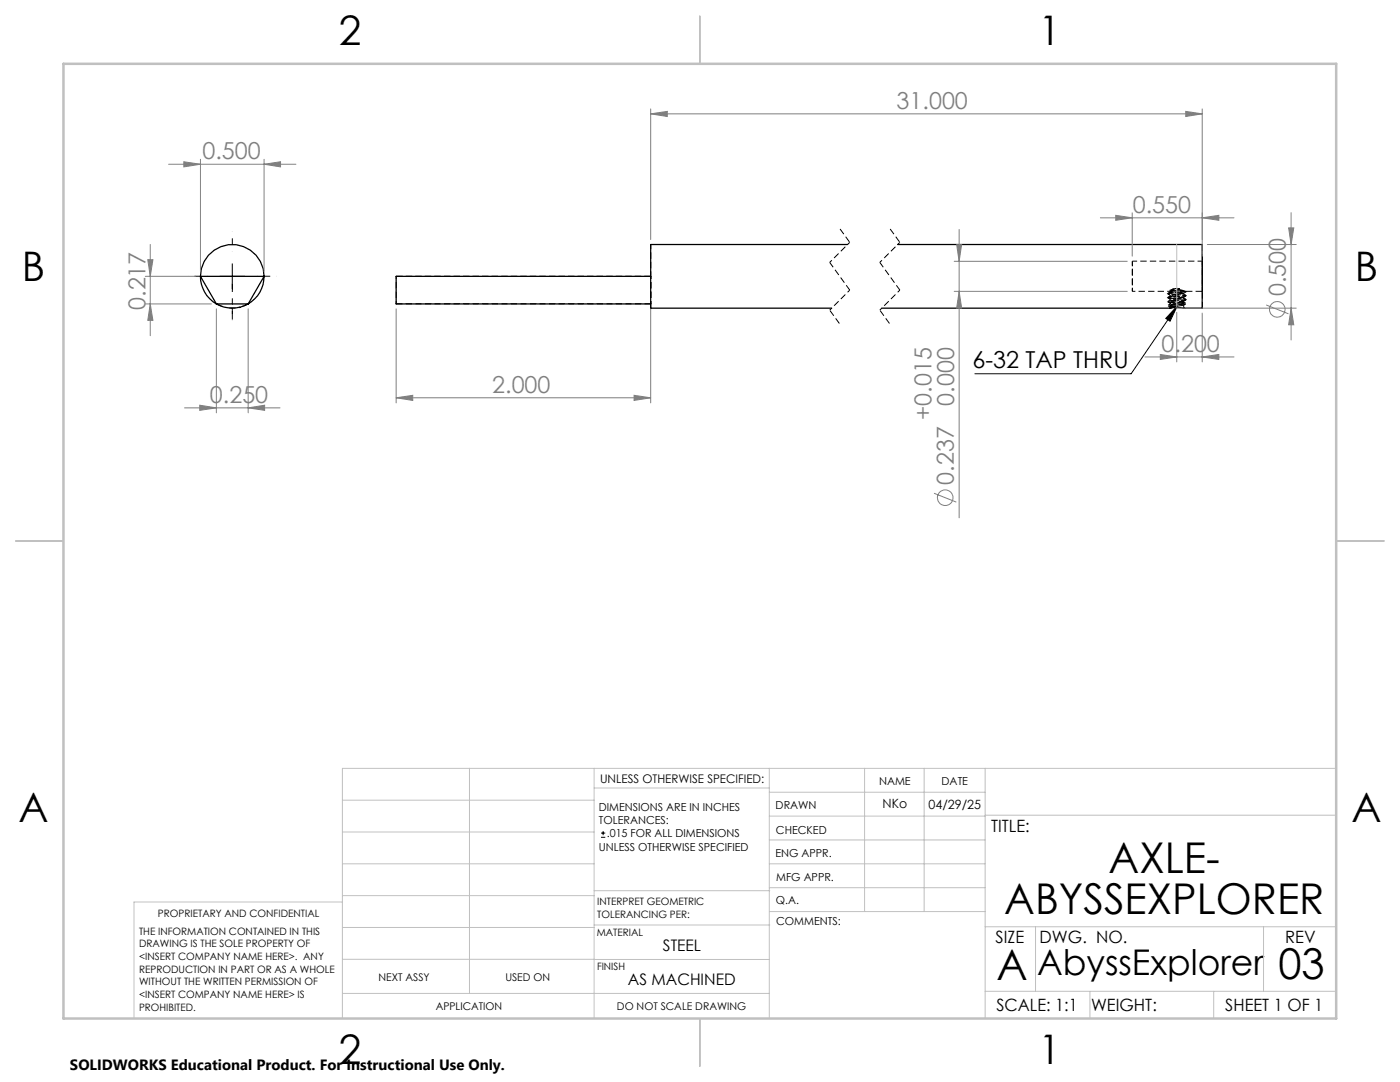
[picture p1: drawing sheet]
<svg xmlns="http://www.w3.org/2000/svg" width="279mm" height="216mm" viewBox="0 0 279 216" stroke-linecap="round" stroke-linejoin="round" font-family="sans-serif">
<g fill="none" stroke="#000" stroke-width=".2" stroke-dasharray="1.3 .6" stroke-linecap="butt">
<path d="M79.1 55.1h50.8M226 52.3v-.2M233.1 58.7l.4 .2M233.1 59.5l.4 .2M233.5 57.9v.2M233.5 58l.2 .2M233.5 59.7v.2M233.5 58.9v.2M233.5 58.1v.2M233.5 59.9l-.4 .2M233.5 59.1l-.4 .2M233.5 58.3l-.4 .2"/>
<path d="M233.5 58.1l.3-.1M233.6 57.9h-.1M233.8 58l.1-.3M233.9 57.7l.6-.1M234.5 57.6l.4-.1M234.9 57.5l.5 .1M235.4 57.9l.5 .1M235.4 57.6v.3M236.2 59.3l.4-.2M236.2 58.5l.4-.2M236.2 58.7v-.2M236.2 59.5v-.2"/>
<path d="M236.6 59.7l-.4-.2M236.6 58.9l-.4-.2M240 48.8v12.7M79.1 60.6h50.8M233.1 60.2l.4 .3M233.1 61l.4 .3M233.5 61.3v.2M233.5 60.5v.2M233.5 61.5l.5-.1M233.5 60.7l-.4 .2M234.8 61.2h.1M234.9 61.3v-.1"/>
<path d="M234.9 61.2v-.1M234.9 60.9l-1.4-.2 2.7-.4-2.7-.4 2.7-.4-2.7-.4 2.7-.4-2.7-.4 2.4-.3M234.9 61.1v-.2M234.9 60.9v.4M236.2 60.1l.4-.3M236.2 60.9l.4-.3M236.2 60.3v-.2M236.2 61.5v-.6M236.6 60.5l-.4-.2"/>
</g>
<path d="M226 52.1v6v-5.8M129.9 60.6v.9M234 61.4l.8-.2" fill="none" stroke="#000" stroke-width=".2" stroke-dasharray="1.3 .6" stroke-dashoffset=".4" stroke-linecap="butt"/>
<path d="M79.1 55.1v5.5M129.9 55.1v5.5M169.6 48.4l-4 4M169.6 57.9l-4 4M179.6 48.4l-4 4M179.6 57.9l-4 4M226 58.1h7.5M129.9 60.6v-5.5M234.9 61.3l1.3 .2" fill="none" stroke="#000" stroke-width=".2" stroke-dasharray="1.3 .6" stroke-dashoffset=".7" stroke-linecap="butt"/>
<path d="M235.9 58l.7 .1a5.4 5.4 0 0 0-3-.2" fill="none" stroke="#000" stroke-width=".2" stroke-dasharray="1.3 .6" stroke-dashoffset=".6" stroke-linecap="butt"/>
<path d="M129.9 48.8v6.3M240 52.3v-.2v6v-5.8M240 52.1h-14" fill="none" stroke="#000" stroke-width=".2" stroke-dasharray="1.3 .6" stroke-dashoffset=".3" stroke-linecap="butt"/>
<path d="M167.6 45.6l2 2.8M177.6 45.6l2 2.8M236.6 58.1h3.4M165.6 61.9l2 2.7M175.6 61.9l2 2.7M234 61.4l-.5-.1 2.7-.4-2.7-.4 2.7-.4-2.7-.4 2.7-.4-2.7-.4 2.7-.4-2.7-.4M234.8 61.2l-1.7-.2 3.6-.4-3.6-.4 3.6-.4-3.6-.4 3.6-.4-3.6-.4 3.6-.4-3.2-.3M234.9 61.1l-1.8-.2 3.6-.4-3.6-.4 3.6-.4-3.6-.4 3.6-.4-3.6-.4 3.6-.4-3.1-.2" fill="none" stroke="#000" stroke-width=".2" stroke-dasharray="1.3 .6" stroke-dashoffset="-.1" stroke-linecap="butt"/>
<path d="M233.8 58l1.6-.1M233.9 57.7l1.5-.1" fill="none" stroke="#000" stroke-width=".2" stroke-dasharray="1.3 .6" stroke-dashoffset=".8" stroke-linecap="butt"/>
<g fill="none" stroke="#000" stroke-width=".25">
<path d="M40 55.1a6.3 6.3 0 0 0 3.2 5.5M40 55.1a6.4 6.4 0 0 1 6.4-6.3 6.4 6.4 0 0 1 6.3 6.3M40 55.1h12.7M40 55.1l3.2 5.5M52.7 55.1a6.3 6.3 0 0 1-3.2 5.5M52.7 55.1l-3.2 5.5M129.9 55.1v5.5M129.9 55.1h-50.8v5.5h50.8M169.2 48.8h-39.3v6.3M179.1 48.8h60.8v12.7h-3.7l-1.2-.2-1.5 .2M43.2 60.6a6.4 6.4 0 0 0 6.3 0M43.2 60.6h6.3"/>
<path d="M47.7 61.3h.1M129.9 60.6v.9h36.1M176 61.5h57.5M233.5 61.5h.1M236.2 61.5h.1"/>
</g>
<g fill="none" stroke="#808080" stroke-width=".2">
<path d="M33.7 32.8h25.4M36.7 32.3l3.3 .5-3.3 .5zM40 31.8v22.4M52.7 32.8l3.3-.5v1zM52.7 31.8v22.4M129.9 22.7l3.3-.5v1zM129.9 21.7v26.1M129.9 22.7h110M236.6 22.2l3.3 .5-3.3 .5zM239.9 21.7v29.4M29 55.1h10M29.5 51.8h1l-.5 3.3z"/>
<path d="M30 48.8v18.2M190.4 52.1h34.6M190.4 58.1h34.6M190.9 48.8h1l-.5 3.3zM191.4 58.1l.5 3.4h-1zM191.4 45.8v57.5M219.6 43.5h26.7M222.7 43l3.3 .5-3.3 .5zM226 42.5v8.6M239.9 43.5l3.3-.5v1zM240.9 48.8h17.8M257.2 45.5h1l-.5 3.3z"/>
<path d="M257.7 42.4v25.4M29 60.6h13.2M30 60.6l.5 3.3h-1zM43.2 61.6v20.8M49.5 61.6v20.8M79.1 79.4l3.3-.5v1zM79.1 61.6v18.8M79.1 79.4h50.8M126.5 78.9l3.4 .5-3.4 .5zM129.9 61.6v18.8M228.5 71.2h17.8M231.6 70.7l3.2 .5-3.2 .5z"/>
<path d="M234.5 61.5h24.2M234.8 62.3v9.9M239.9 71.2l3.3-.5v1zM239.9 62.5v9.7M252.7 60.9l4.4 1.7M257.7 61.5l.5 3.3h-1zM36.8 81.4h19.1M39.9 80.9l3.3 .5-3.3 .5zM49.5 81.4l3.3-.5v1zM186.4 98.4l4.5 1.8"/>
<circle cx="254.9" cy="61.7" r="1.55"/>
<circle cx="188.6" cy="99.3" r="1.56"/>
</g>
<path d="M43.9 55.1h5M46.4 52.6v5M234.9 61.1l-1.4 3-.8-.6zM234.9 61.1l-9.2 13.5h-31.1M119.9 167.1h.9M119.9 166.2h.9M120.4 165.8v.9" fill="none" stroke="#000" stroke-width=".2"/>
<path d="M43.2 60.6a6.3 6.3 0 0 0 6.3 0" fill="none" stroke="#000" stroke-width=".2" stroke-dasharray="15.2 1.3 1.3 1.3" stroke-dashoffset="13.8" stroke-linecap="butt"/>
<path d="M46.4 56.6v7.2" fill="none" stroke="#000" stroke-width=".2" stroke-dasharray="15.2 1.3 1.3 1.3" stroke-dashoffset="13.6" stroke-linecap="butt"/>
<path d="M41.4 55.1h-3.9M46.4 50.1v-3.8M51.4 55.1h3.8M46.4 60.1v3.9" fill="none" stroke="#000" stroke-width=".2" stroke-dasharray="15.2 1.3 1.3 1.3" stroke-dashoffset="15.2" stroke-linecap="butt"/>
<path d="M165.6 52.4l4 5.5M175.6 52.4l4 5.5" fill="none" stroke="#000" stroke-width=".2" stroke-dasharray="1.3 .6" stroke-dashoffset=".1" stroke-linecap="butt"/>
<g fill="none" stroke="#c0c0c0" stroke-width=".2">
<path d="M234.8 48.8v12.5M68.3 159.7h50.3M93.7 153.3v44.9M118.6 153.3v49.9M118.6 157.2h34.9M153.5 153.3v49.9M153.5 158.1h43.1M172.5 153.3v28.6M184.4 153.3v28.6M196.6 153.3v49.9M266.7 153.3h-198.4v49.9M68.3 178.7h50.3"/>
<path d="M68.3 172.4h50.3M68.3 166h50.3M68.3 180h-41.6v23.2M118.6 177.7h35M153.5 167.6h43.1M153.5 162.8h43.1M153.5 172.4h43.1M153.5 177.1h43.1M196.6 162.7h70.1M68.3 198.2h85.2M68.3 191.4l85.2 .1M68.3 185.1h50.3"/>
<path d="M118.6 184.6h35M153.6 181.9h43M196.6 197.8h70.1M196.6 184.9h70.1M206.7 184.9v12.9M217.5 197.8v5.4M242.2 197.8v5.4M252.2 184.9v12.9"/>
</g>
<path d="M139.7 3.2v9.5M3.1 107.9h9.6M266.7 107.9h9.5M139.7 203.2v9.6" fill="none" stroke="#c0c0c0" stroke-width=".25"/>
<path d="M12.7 12.7h254v190.5h-254z" fill="none" stroke="#c0c0c0" stroke-width=".5"/>
<path d="M234.9 61.1l-1.4 3-.8-.6z" fill="#000"/>
<g fill="#808080">
<path d="M231.6 70.7l3.2 .5-3.2 .5zM239.9 71.2l3.3-.5v1z"/>
<path d="M129.9 22.7l3.3-.5v1zM236.6 22.2l3.3 .5-3.3 .5z"/>
<path d="M79.1 79.4l3.3-.5v1zM126.5 78.9l3.4 .5-3.4 .5z"/>
<path d="M39.9 80.9l3.3 .5-3.3 .5zM49.5 81.4l3.3-.5v1z"/>
<path d="M239.9 43.5l3.3-.5v1zM222.7 43l3.3 .5-3.3 .5z"/>
<path d="M52.7 32.8l3.3-.5v1zM36.7 32.3l3.3 .5-3.3 .5z"/>
<path d="M257.7 61.5l.5 3.3h-1zM257.2 45.5h1l-.5 3.3z"/>
<path d="M30 60.6l.5 3.3h-1zM29.5 51.8h1l-.5 3.3z"/>
<path d="M190.9 48.8h1l-.5 3.3zM191.4 58.1l.5 3.4h-1z"/>
</g>
<g font-size="8.5">
<text x="221.3" y="174.2">AXLE-</text>
<text x="200.4" y="182.3">ABYSSEXPLORER</text>
<text x="198.9" y="195.5">A</text>
<text x="255.1" y="195.4">03</text>
</g>
<g font-size="8.1">
<text x="67.6" y="8.9">2</text>
<text x="207.3" y="8.9">1</text>
<text x="4.4" y="56.1">B</text>
<text x="270.4" y="56.1">B</text>
<text x="3.7" y="164.1">A</text>
<text x="269.7" y="164.1">A</text>
<text x="67.6" y="212.4">2</text>
<text x="207.3" y="212.4">1</text>
</g>
<text font-size="7.1" x="207" y="194.6">AbyssExplorer</text>
<g font-size="4.7" fill="#808080">
<text x="178.9" y="21.7">31.000</text>
<text x="40.4" y="31.8">0.500</text>
<text x="226.1" y="42.4">0.550</text>
<text x="256.6" y="59.2" transform="rotate(-90 256.6 59.2)">0.500</text>
<text x="29" y="61.8" transform="rotate(-90 29 61.8)">0.217</text>
<text x="231.8" y="70.2">0.200</text>
<text x="41.9" y="80.4">0.250</text>
<text x="98.2" y="78.4">2.000</text>
<text x="185.9" y="83.8" transform="rotate(-90 185.9 83.8)">+0.015</text>
<text x="190.4" y="81" transform="rotate(-90 190.4 81)">0.000</text>
<text x="190.4" y="96.7" transform="rotate(-90 190.4 96.7)">0.237</text>
</g>
<text font-size="4.7" x="194.1" y="73.5">6-32 TAP THRU</text>
<g font-size="3.4">
<text x="197.8" y="166">TITLE:</text>
<text x="198.7" y="188.1">SIZE</text>
<text x="207.5" y="188.1">DWG. NO.</text>
<text x="256.5" y="188.2">REV</text>
<text x="198.8" y="201.7">SCALE: 1:1</text>
<text x="217.7" y="201.8">WEIGHT:</text>
<text x="244.5" y="201.7">SHEET 1 OF 1</text>
</g>
<g font-size="3.2">
<text x="132.3" y="189.8">STEEL</text>
<text x="125.3" y="196.6">AS MACHINED</text>
</g>
<text font-size="3" x="14" y="213.5">SOLIDWORKS Educational Product. For Instructional Use Only.</text>
<g font-size="2.5">
<text x="176.1" y="161.3">NKo</text>
<text x="185.3" y="161.4">04/29/25</text>
</g>
<text font-size="2.4" x="119.8" y="156.2">UNLESS OTHERWISE SPECIFIED:</text>
<g font-size="2.2">
<text x="119.5" y="161.8">DIMENSIONS ARE IN INCHES</text>
<text x="154.8" y="161.4">DRAWN</text>
<text x="175.4" y="156.6">NAME</text>
<text x="187.9" y="156.7">DATE</text>
<text x="119.5" y="164.4">TOLERANCES:</text>
<text x="121.1" y="167.1">.015 FOR ALL DIMENSIONS</text>
<text x="154.9" y="166.3">CHECKED</text>
<text x="119.5" y="169.7">UNLESS OTHERWISE SPECIFIED</text>
<text x="154.8" y="171">ENG APPR.</text>
<text x="154.9" y="175.7">MFG APPR.</text>
<text x="154.9" y="180.4">Q.A.</text>
<text x="154.9" y="184.6">COMMENTS:</text>
</g>
<g font-size="2.1">
<text x="75.5" y="195.7">NEXT ASSY</text>
<text x="100.9" y="195.7">USED ON</text>
<text x="86.9" y="201.5">APPLICATION</text>
<text x="123.1" y="201.6">DO NOT SCALE DRAWING</text>
</g>
<g font-size="2">
<text x="31.5" y="182.9">PROPRIETARY AND CONFIDENTIAL</text>
<text x="119.2" y="180.6">INTERPRET GEOMETRIC</text>
<text x="119.2" y="183.1">TOLERANCING PER:</text>
<text x="27.8" y="186.5">THE INFORMATION CONTAINED IN THIS</text>
<text x="27.8" y="189">DRAWING IS THE SOLE PROPERTY OF</text>
<text x="27.8" y="191.6">&lt;INSERT COMPANY NAME HERE&gt;. ANY</text>
<text x="119.1" y="186.7">MATERIAL</text>
<text x="27.8" y="194.1">REPRODUCTION IN PART OR AS A WHOLE</text>
<text x="27.8" y="196.6">WITHOUT THE WRITTEN PERMISSION OF</text>
<text x="119.1" y="193.5">FINISH</text>
<text x="27.8" y="199.1">&lt;INSERT COMPANY NAME HERE&gt; IS</text>
<text x="27.8" y="201.7">PROHIBITED.</text>
</g>
</svg>
